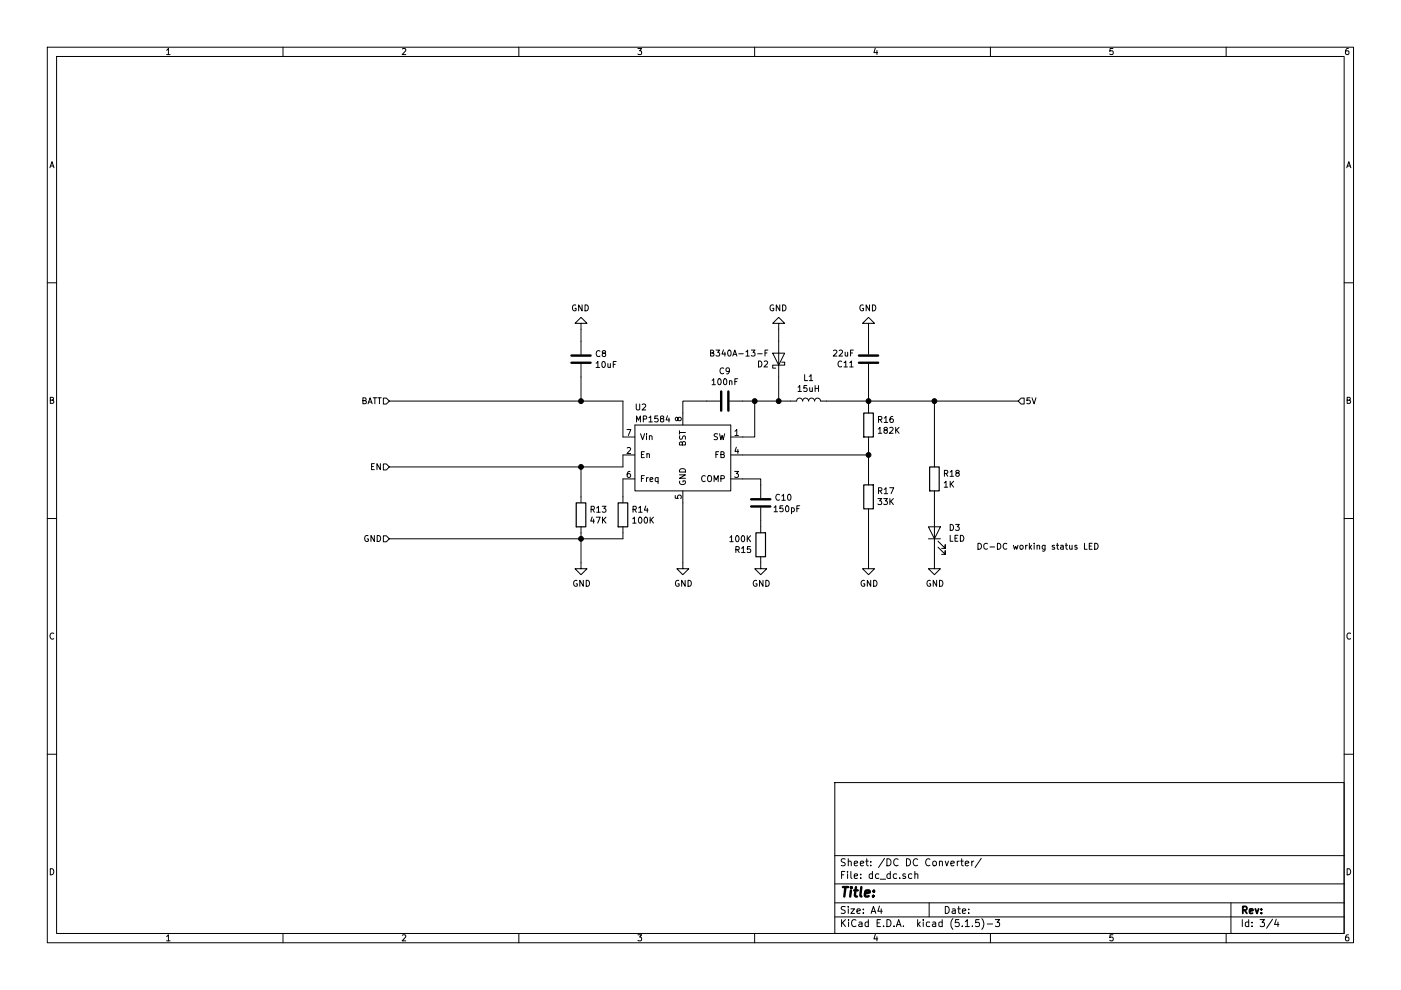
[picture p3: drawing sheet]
EESchema Schematic File Version 4
EELAYER 30 0
EELAYER END
$Descr A4 11693 8268
encoding utf-8
Sheet 3 4
Title ""
Date ""
Rev ""
Comp ""
Comment1 ""
Comment2 ""
Comment3 ""
Comment4 ""
$EndDescr
$Comp
L langpie:MP1584 U2
U 1 1
P 5300 3550
F 0 "U2" H 5350 3700 50  0000 C CNN
F 1 "MP1584" H 5450 3600 50  0000 C CNN
F 2 "Package_SO:SOIC-8-1EP_3.9x4.9mm_P1.27mm_EP2.29x3mm_ThermalVias" H 5450 3650 50  0001 C CNN
F 3 "https://www.monolithicpower.com/en/documentview/productdocument/index/version/2/document_type/Datasheet/lang/en/sku/MP1584/document_id/204" H 5450 3650 50  0001 C CNN
	1    5300 3550
	1    0    0    -1  
$EndComp
$Comp
L Device:C C8
U 1 1
P 4850 3000
F 0 "C8" H 4965 3046 50  0000 L CNN
F 1 "10uF" H 4965 2955 50  0000 L CNN
F 2 "Capacitor_SMD:C_1206_3216Metric" H 4888 2850 50  0001 C CNN
F 3 "~" H 4850 3000 50  0001 C CNN
	1    4850 3000
	1    0    0    -1  
$EndComp
$Comp
L Device:C C9
U 1 1
P 6050 3350
F 0 "C9" V 5798 3350 50  0000 C CNN
F 1 "100nF" V 5889 3350 50  0000 C CNN
F 2 "Capacitor_SMD:C_0805_2012Metric" H 6088 3200 50  0001 C CNN
F 3 "~" H 6050 3350 50  0001 C CNN
	1    6050 3350
	0    1    1    0   
$EndComp
$Comp
L Device:R R13
U 1 1
P 4850 4300
F 0 "R13" H 4920 4346 50  0000 L CNN
F 1 "47K" H 4920 4255 50  0000 L CNN
F 2 "Resistor_SMD:R_0805_2012Metric" V 4780 4300 50  0001 C CNN
F 3 "~" H 4850 4300 50  0001 C CNN
	1    4850 4300
	1    0    0    -1  
$EndComp
$Comp
L Device:C C11
U 1 1
P 7250 3000
F 0 "C11" H 7365 3046 50  0000 L CNN
F 1 "22uF" H 7365 2955 50  0000 L CNN
F 2 "Capacitor_SMD:C_1206_3216Metric" H 7288 2850 50  0001 C CNN
F 3 "~" H 7250 3000 50  0001 C CNN
	1    7250 3000
	-1   0    0    1   
$EndComp
$Comp
L Device:C C10
U 1 1
P 6350 4200
F 0 "C10" H 6465 4246 50  0000 L CNN
F 1 "150pF" H 6450 4150 50  0000 L CNN
F 2 "Capacitor_SMD:C_0805_2012Metric" H 6388 4050 50  0001 C CNN
F 3 "~" H 6350 4200 50  0001 C CNN
	1    6350 4200
	1    0    0    -1  
$EndComp
$Comp
L Device:R R16
U 1 1
P 7250 3550
F 0 "R16" H 7320 3596 50  0000 L CNN
F 1 "182K" H 7320 3505 50  0000 L CNN
F 2 "Resistor_SMD:R_0805_2012Metric" V 7180 3550 50  0001 C CNN
F 3 "~" H 7250 3550 50  0001 C CNN
	1    7250 3550
	1    0    0    -1  
$EndComp
$Comp
L Device:R R15
U 1 1
P 6350 4550
F 0 "R15" H 6420 4596 50  0000 L CNN
F 1 "100K" H 6420 4505 50  0000 L CNN
F 2 "Resistor_SMD:R_0805_2012Metric" V 6280 4550 50  0001 C CNN
F 3 "~" H 6350 4550 50  0001 C CNN
	1    6350 4550
	-1   0    0    1   
$EndComp
$Comp
L Device:R R14
U 1 1
P 5200 4300
F 0 "R14" H 5270 4346 50  0000 L CNN
F 1 "100K" H 5270 4255 50  0000 L CNN
F 2 "Resistor_SMD:R_0805_2012Metric" V 5130 4300 50  0001 C CNN
F 3 "~" H 5200 4300 50  0001 C CNN
	1    5200 4300
	1    0    0    -1  
$EndComp
$Comp
L power:GND #PWR0119
U 1 1
P 4850 4700
F 0 "#PWR0119" H 4850 4450 50  0001 C CNN
F 1 "GND" H 4855 4527 50  0000 C CNN
F 2 "" H 4850 4700 50  0001 C CNN
F 3 "" H 4850 4700 50  0001 C CNN
	1    4850 4700
	1    0    0    -1  
$EndComp
Wire Wire Line
	4850 4150 4850 3900
Connection ~ 4850 3900
Wire Wire Line
	5700 3450 5700 3350
Wire Wire Line
	5700 3350 5900 3350
Wire Wire Line
	6200 3650 6300 3650
Wire Wire Line
	6300 3650 6300 3350
Wire Wire Line
	6300 3350 6200 3350
$Comp
L power:GND #PWR0120
U 1 1
P 5700 4700
F 0 "#PWR0120" H 5700 4450 50  0001 C CNN
F 1 "GND" H 5705 4527 50  0000 C CNN
F 2 "" H 5700 4700 50  0001 C CNN
F 3 "" H 5700 4700 50  0001 C CNN
	1    5700 4700
	1    0    0    -1  
$EndComp
Wire Wire Line
	6350 4350 6350 4400
$Comp
L power:GND #PWR0121
U 1 1
P 6350 4700
F 0 "#PWR0121" H 6350 4450 50  0001 C CNN
F 1 "GND" H 6355 4527 50  0000 C CNN
F 2 "" H 6350 4700 50  0001 C CNN
F 3 "" H 6350 4700 50  0001 C CNN
	1    6350 4700
	1    0    0    -1  
$EndComp
Wire Wire Line
	6200 4000 6350 4000
Wire Wire Line
	6350 4000 6350 4050
Wire Wire Line
	5700 4200 5700 4700
$Comp
L Device:R R17
U 1 1
P 7250 4150
F 0 "R17" H 7180 4104 50  0000 R CNN
F 1 "33K" H 7180 4195 50  0000 R CNN
F 2 "Resistor_SMD:R_0805_2012Metric" V 7180 4150 50  0001 C CNN
F 3 "~" H 7250 4150 50  0001 C CNN
	1    7250 4150
	-1   0    0    1   
$EndComp
$Comp
L Device:L L1
U 1 1
P 6750 3350
F 0 "L1" V 6940 3350 50  0000 C CNN
F 1 "15uH" V 6849 3350 50  0000 C CNN
F 2 "Inductor_SMD:L_12x12mm_H6mm" H 6750 3350 50  0001 C CNN
F 3 "~" H 6750 3350 50  0001 C CNN
	1    6750 3350
	0    -1   -1   0   
$EndComp
$Comp
L Device:D_Schottky D2
U 1 1
P 6500 3000
F 0 "D2" V 6454 3079 50  0000 L CNN
F 1 "B340A-13-F" V 6545 3079 50  0000 L CNN
F 2 "Diode_SMD:D_SMA" H 6500 3000 50  0001 C CNN
F 3 "~" H 6500 3000 50  0001 C CNN
	1    6500 3000
	0    -1   -1   0   
$EndComp
$Comp
L power:GND #PWR0122
U 1 1
P 6500 2750
F 0 "#PWR0122" H 6500 2500 50  0001 C CNN
F 1 "GND" H 6505 2577 50  0000 C CNN
F 2 "" H 6500 2750 50  0001 C CNN
F 3 "" H 6500 2750 50  0001 C CNN
	1    6500 2750
	-1   0    0    1   
$EndComp
$Comp
L power:GND #PWR0123
U 1 1
P 7250 2750
F 0 "#PWR0123" H 7250 2500 50  0001 C CNN
F 1 "GND" H 7255 2577 50  0000 C CNN
F 2 "" H 7250 2750 50  0001 C CNN
F 3 "" H 7250 2750 50  0001 C CNN
	1    7250 2750
	-1   0    0    1   
$EndComp
Wire Wire Line
	6500 2750 6500 2850
Wire Wire Line
	7250 2750 7250 2850
Connection ~ 6300 3350
Wire Wire Line
	6200 3800 7250 3800
Wire Wire Line
	7250 3800 7250 4000
Wire Wire Line
	7250 3800 7250 3700
Wire Wire Line
	7250 4300 7250 4700
$Comp
L power:GND #PWR0124
U 1 1
P 7250 4700
F 0 "#PWR0124" H 7250 4450 50  0001 C CNN
F 1 "GND" H 7255 4527 50  0000 C CNN
F 2 "" H 7250 4700 50  0001 C CNN
F 3 "" H 7250 4700 50  0001 C CNN
	1    7250 4700
	1    0    0    -1  
$EndComp
Connection ~ 4850 3350
Wire Wire Line
	5200 3350 5200 3650
Wire Wire Line
	5200 3900 5200 3800
Wire Wire Line
	4850 3900 5200 3900
Wire Wire Line
	4850 3350 5200 3350
Wire Wire Line
	5200 4500 5200 4450
Wire Wire Line
	5200 4150 5200 4000
Wire Wire Line
	4850 4450 4850 4500
Wire Wire Line
	4850 4500 5200 4500
Connection ~ 4850 4500
Wire Wire Line
	4850 4500 4850 4700
Wire Wire Line
	3250 3350 4850 3350
Wire Wire Line
	4850 3150 4850 3350
Wire Wire Line
	4850 2850 4850 2750
$Comp
L power:GND #PWR0125
U 1 1
P 4850 2750
F 0 "#PWR0125" H 4850 2500 50  0001 C CNN
F 1 "GND" H 4855 2577 50  0000 C CNN
F 2 "" H 4850 2750 50  0001 C CNN
F 3 "" H 4850 2750 50  0001 C CNN
	1    4850 2750
	-1   0    0    1   
$EndComp
Wire Wire Line
	6300 3350 6500 3350
Connection ~ 7250 3800
Wire Wire Line
	6900 3350 7250 3350
Connection ~ 7250 3350
Wire Wire Line
	7250 3350 7250 3400
Wire Wire Line
	7250 3350 7800 3350
Wire Wire Line
	6500 3150 6500 3350
Connection ~ 6500 3350
Wire Wire Line
	6500 3350 6600 3350
Wire Wire Line
	7250 3150 7250 3350
$Comp
L Device:R R18
U 1 1
P 7800 4000
F 0 "R18" H 7870 4046 50  0000 L CNN
F 1 "1K" H 7870 3955 50  0000 L CNN
F 2 "Resistor_SMD:R_0805_2012Metric" V 7730 4000 50  0001 C CNN
F 3 "~" H 7800 4000 50  0001 C CNN
	1    7800 4000
	1    0    0    -1  
$EndComp
$Comp
L Device:LED D3
U 1 1
P 7800 4450
F 0 "D3" V 7839 4333 50  0000 R CNN
F 1 "LED" V 7748 4333 50  0000 R CNN
F 2 "LED_SMD:LED_0805_2012Metric" H 7800 4450 50  0001 C CNN
F 3 "~" H 7800 4450 50  0001 C CNN
	1    7800 4450
	0    -1   -1   0   
$EndComp
Wire Wire Line
	7800 4150 7800 4300
Wire Wire Line
	7800 4600 7800 4700
$Comp
L power:GND #PWR0126
U 1 1
P 7800 4700
F 0 "#PWR0126" H 7800 4450 50  0001 C CNN
F 1 "GND" H 7805 4527 50  0000 C CNN
F 2 "" H 7800 4700 50  0001 C CNN
F 3 "" H 7800 4700 50  0001 C CNN
	1    7800 4700
	1    0    0    -1  
$EndComp
Wire Wire Line
	7800 3850 7800 3350
Connection ~ 7800 3350
Wire Wire Line
	7800 3350 8500 3350
Text Notes 8150 4600 0    50   ~ 0
DC-DC working status LED
Text HLabel 3250 3350 0    50   Input ~ 0
BATT
Text HLabel 3250 3900 0    50   Input ~ 0
EN
Wire Wire Line
	3250 3900 4850 3900
Text HLabel 8500 3350 2    50   Input ~ 0
5V
Text HLabel 3250 4500 0    50   Input ~ 0
GND
Wire Wire Line
	3250 4500 4850 4500
$EndSCHEMATC
